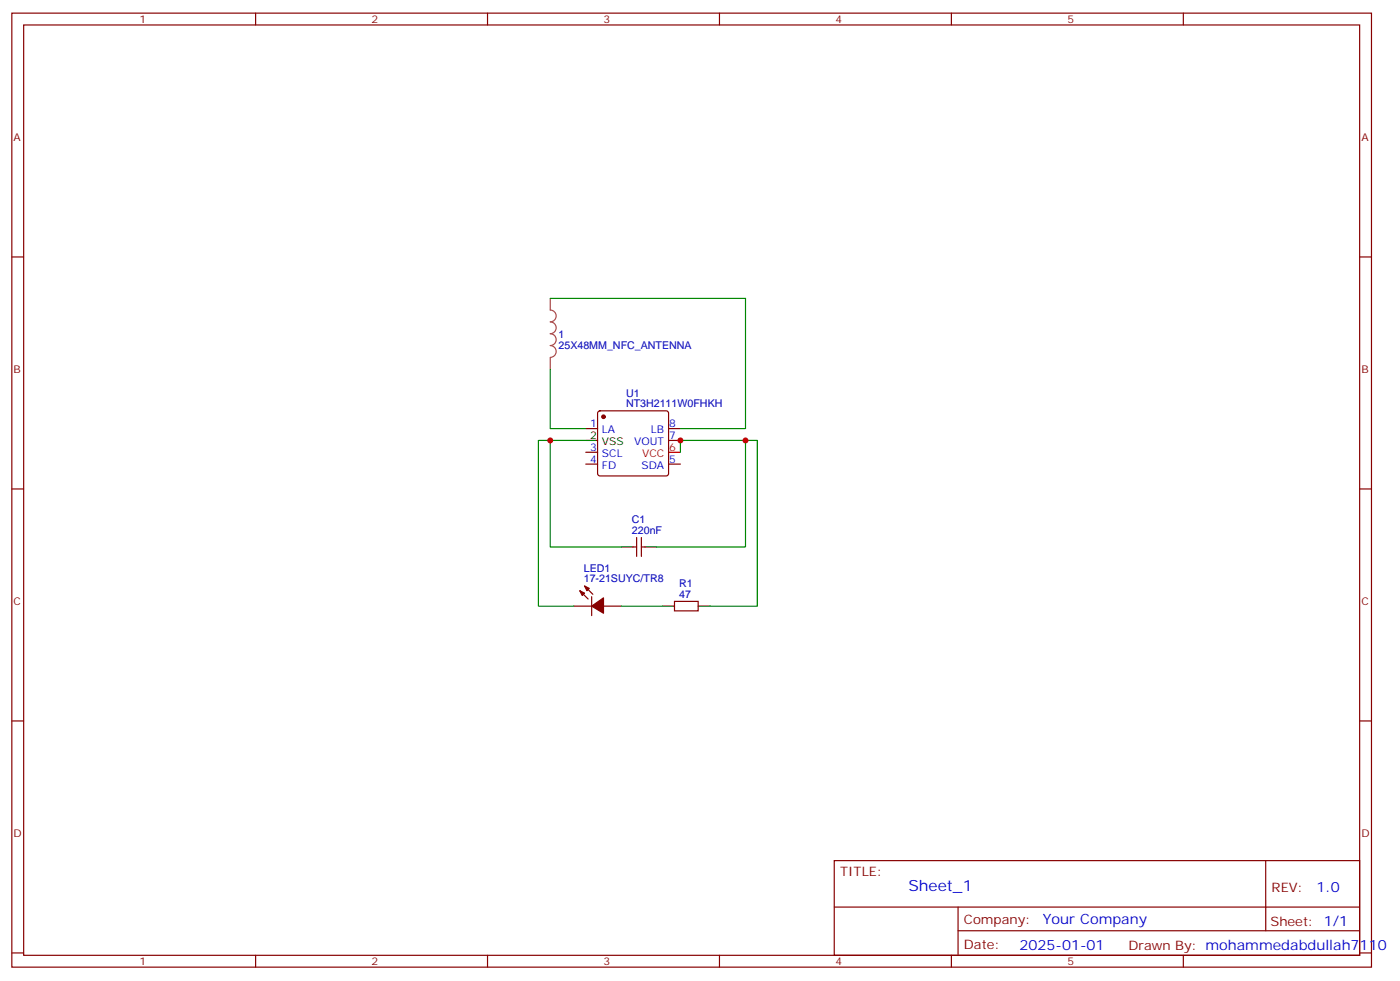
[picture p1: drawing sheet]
<svg xmlns="http://www.w3.org/2000/svg" width="417mm" height="292mm" viewBox="0 0 417 292" stroke-linecap="round" stroke-linejoin="round" font-family="sans-serif">
<g fill="none" stroke="#870000" stroke-width=".35">
<path d="M3.5 3.9h405.4v284.4h-405.4zM7.1 7.4h398.2v277.3h-398.2zM76.2 3.9v3.5M145.3 3.9v3.5M214.5 3.9v3.5M283.6 3.9v3.5M352.8 3.9v3.5M3.5 76.6h3.6M405.3 76.6h3.6M174.6 127.7h3.6M174.6 138.3h3.6M174.6 134.8h3.6"/>
<path d="M178.4 122.7l.5-.3h19.7l.5 .3 .2 .5v17.9l-.2 .5-.5 .3h-19.7l-.5-.3-.2-.5v-17.9zM199.3 127.7h3.5M199.3 131.3h3.5M199.3 138.3h3.5M3.5 145.7h3.6M405.3 145.7h3.6M172.9 176.1l2.4 2.4M174.3 174.7l2.4 2.4M176.4 177.8v5.7M188.7 163h1.1M189.8 160.2v5.6M191.2 160.2v5.6"/>
<path d="M191.2 163h1.1M201.1 179.2h7v2.9h-7zM171.1 180.7h5.3M179.9 180.7h5.3M3.5 214.9h3.6M405.3 214.9h3.6M248.7 256.5h156.6v28.2h-156.6zM377.3 256.5v20.9M248.7 270.4h156.5M285.6 277.4h119.6M285.6 270.4v14.1M3.5 284h3.6"/>
<path d="M76.2 284.7v3.6M145.3 284.7v3.6M214.5 284.7v3.6M283.6 284.7v3.6M352.8 284.7v3.6M405.3 284h3.6"/>
</g>
<path d="M174.6 131.3h3.6M185.2 163h3.5M192.3 163h3.5M197.6 180.7h3.5M208.1 180.7h3.6" fill="none" stroke="#000" stroke-width=".35"/>
<path d="M199.3 134.8h3.5" fill="none" stroke="#f00" stroke-width=".35"/>
<g fill="#870000" stroke="#870000" stroke-width=".35">
<path d="M172.9 176.1l1.4 .7-.7 .7z"/>
<path d="M174.3 174.7l1.4 .7-.7 .7z"/>
<path d="M176.4 180.7l3.5-2.5v4.6z"/>
<circle cx="179.9" cy="124.2" r=".53"/>
</g>
<path d="M164 88.9v3.5a1.76 1.76 0 0 1 1.8 1.8 1.76 1.76 0 0 1-1.8 1.7 1.76 1.76 0 0 1 1.8 1.8 1.76 1.76 0 0 1-1.8 1.8 1.76 1.76 0 0 1 1.8 1.7 1.76 1.76 0 0 1-1.8 1.8 1.76 1.76 0 0 1 1.8 1.8 1.76 1.76 0 0 1-1.8 1.7M164 106.6v3.5" fill="none" stroke="#a64a4a" stroke-width=".35"/>
<path d="M164 88.9h58.2v38.8h-19.4M164 110.1v17.6h10.6M164 131.3h-3.5v49.4h10.6M174.6 131.3h-10.6v31.7h21.2M202.8 134.8v-3.5h19.4v31.7h-26.4M222.2 131.3h3.6v49.4h-14.1M185.2 180.7h12.4" fill="none" stroke="#008700" stroke-width=".35"/>
<g fill="#c00">
<circle cx="202.8" cy="131.3" r=".88"/>
<circle cx="164" cy="131.3" r=".88"/>
<circle cx="222.3" cy="131.3" r=".88"/>
</g>
<text font-size="4.6" fill="#00f" x="270.8" y="265.5">Sheet_1</text>
<g font-size="4.2" fill="#00f">
<text x="392.5" y="265.8">1.0</text>
<text x="310.9" y="275.3">Your Company</text>
<text x="304" y="283.1">2025-01-01</text>
</g>
<g font-size="3.9" fill="#800">
<text x="250.5" y="261.1">TITLE:</text>
<text x="379.1" y="265.8">REV:</text>
<text x="287.4" y="275.3">Company:</text>
<text x="378.7" y="275.9">Sheet: 1/1</text>
<text x="287.4" y="283">Date:</text>
<text x="336.4" y="283.1">Drawn By: mohammedabdullah7110</text>
</g>
<g font-size="3.2" fill="#800">
<text x="41.6" y="6.9">1</text>
<text x="110.8" y="6.9">2</text>
<text x="179.9" y="6.9">3</text>
<text x="249.1" y="6.9">4</text>
<text x="318.2" y="6.9">5</text>
<text x="4.1" y="42">A</text>
<text x="405.9" y="42">A</text>
<text x="4.1" y="111.2">B</text>
<text x="405.9" y="111.2">B</text>
<text x="4.1" y="180.3">C</text>
<text x="405.9" y="180.3">C</text>
<text x="4.1" y="249.4">D</text>
<text x="405.9" y="249.4">D</text>
<text x="41.6" y="287.7">1</text>
<text x="110.8" y="287.7">2</text>
<text x="179.9" y="287.7">3</text>
<text x="249.1" y="287.7">4</text>
<text x="318.2" y="287.7">5</text>
</g>
<g font-size="3.2" fill="#000080">
<text x="166.5" y="100.8">1</text>
<text x="166.5" y="104">25X48MM_NFC_ANTENNA</text>
<text x="186.6" y="118.2">U1</text>
<text x="186.6" y="121.4">NT3H2111W0FHKH</text>
<text x="188.4" y="155.9">C1</text>
<text x="188.4" y="159.1">220nF</text>
<text x="174" y="173.6">17-21SUYC/TR8</text>
<text x="174" y="170.4">LED1</text>
<text x="202.5" y="178.2">47</text>
<text x="202.5" y="175">R1</text>
</g>
<g font-size="3.2">
<text x="176" y="130.9">2</text>
<text x="179.5" y="132.7">VSS</text>
</g>
<g font-size="3.2" fill="#00f">
<text x="176" y="127.4">1</text>
<text x="179.5" y="129.2">LA</text>
<text x="194.1" y="129.2">LB</text>
<text x="199.5" y="127.4">8</text>
<text x="199.5" y="130.9">7</text>
<text x="176" y="138">4</text>
<text x="176" y="134.4">3</text>
<text x="179.5" y="136.2">SCL</text>
<text x="189.1" y="132.7">VOUT</text>
<text x="199.5" y="138">5</text>
<text x="179.5" y="139.7">FD</text>
<text x="191.2" y="139.7">SDA</text>
</g>
<g font-size="3.2" fill="#f00">
<text x="191.4" y="136.2">VCC</text>
<text x="199.5" y="134.4">6</text>
</g>
</svg>
